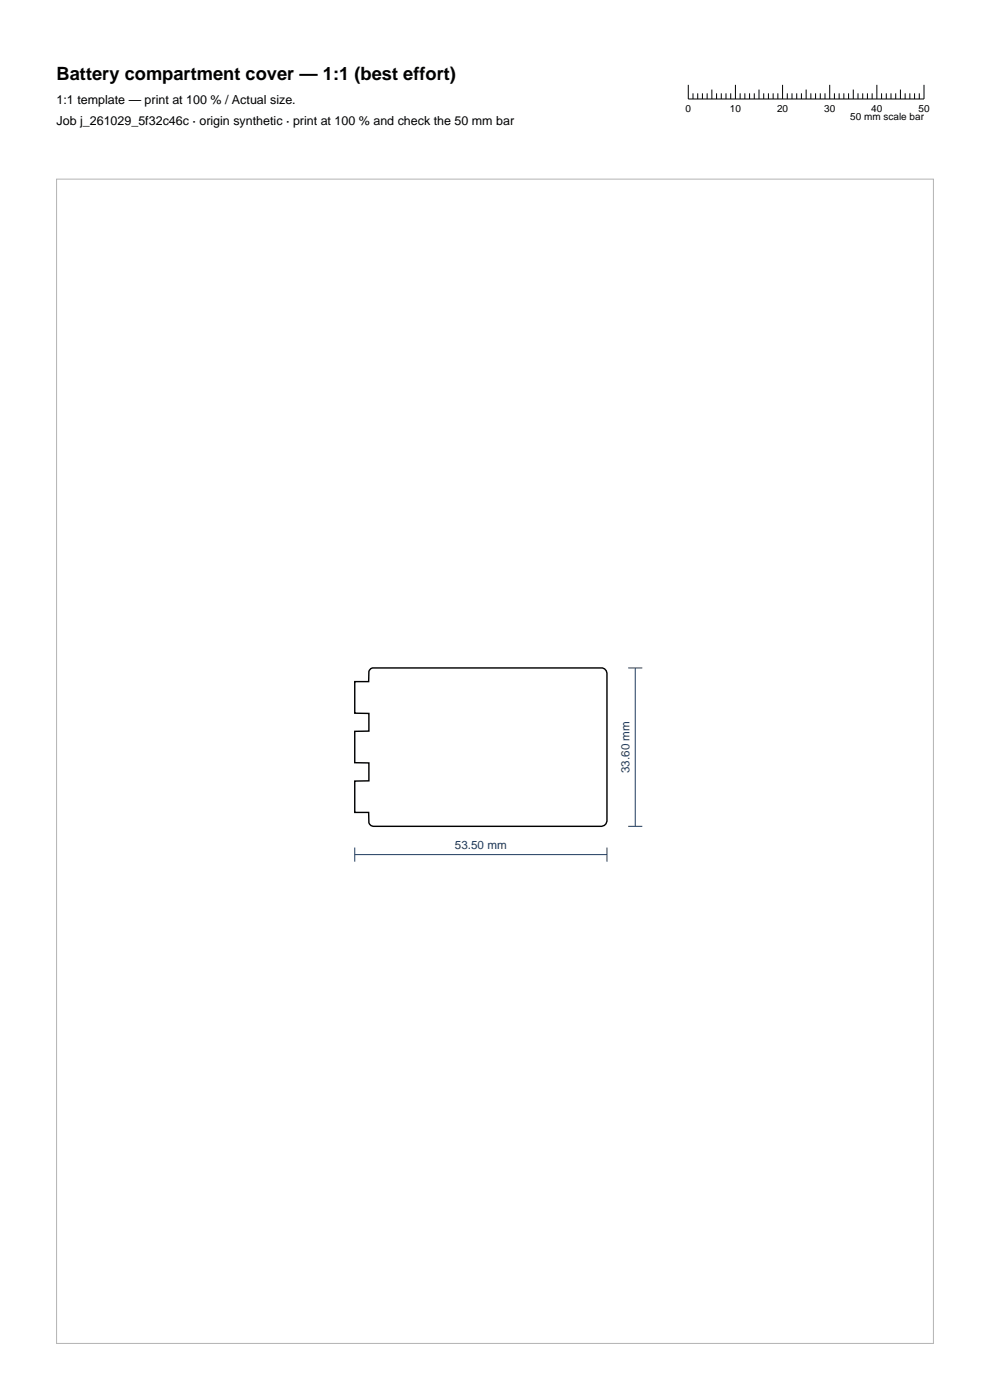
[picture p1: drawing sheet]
<svg xmlns="http://www.w3.org/2000/svg" width="210mm" height="297mm" viewBox="0 0 210 297" stroke-linecap="round" stroke-linejoin="round" font-family="sans-serif">
<g fill="none" stroke="#000" stroke-width=".21">
<path d="M146 18v3h50v-3M147 19.8v1.2M148 19.8v1.2M149 19.8v1.2M150 19.8v1.2M151 19v2M152 19.8v1.2M153 19.8v1.2M154 19.8v1.2M155 19.8v1.2M156 18v3M157 19.8v1.2"/>
<path d="M158 19.8v1.2M159 19.8v1.2M160 19.8v1.2M161 19v2M162 19.8v1.2M163 19.8v1.2M164 19.8v1.2M165 19.8v1.2M166 18v3M167 19.8v1.2M168 19.8v1.2M169 19.8v1.2"/>
<path d="M170 19.8v1.2M171 19v2M172 19.8v1.2M173 19.8v1.2M174 19.8v1.2M175 19.8v1.2M176 18v3M177 19.8v1.2M178 19.8v1.2M179 19.8v1.2M180 19.8v1.2M181 19v2"/>
<path d="M182 19.8v1.2M183 19.8v1.2M184 19.8v1.2M185 19.8v1.2M186 18v3M187 19.8v1.2M188 19.8v1.2M189 19.8v1.2M190 19.8v1.2M191 19v2M192 19.8v1.2M193 19.8v1.2"/>
<path d="M194 19.8v1.2M195 19.8v1.2"/>
</g>
<path d="M75.3 144.6h2.9v-2.2l.5-.6 .3-.1h48.8l.4 .2 .4 .4 .1 .5v31.4l-.1 .6-.4 .3-.6 .2h-48.5l-.4-.2-.5-.6v-2.2h-2.9v-6.6h2.9v-3.9h-2.9v-6.7h2.9v-3.7l-2.9-.1z" fill="none" stroke="#000" stroke-width=".3"/>
<path d="M133.2 141.7h3.1M134.8 141.7v33.6M75.3 179.8v3M128.7 179.8v3M133.2 175.3h3.1M75.3 181.3h53.4" fill="none" stroke="#1f3b5e" stroke-width=".21"/>
<path d="M12 38h186v247h-186z" fill="none" stroke="#b3b3b3" stroke-width=".21"/>
<text font-size="3.9" x="12" y="17">Battery compartment cover — 1:1 (best effort)</text>
<g font-size="2.6">
<text x="12" y="22">1:1 template — print at 100 % / Actual size.</text>
<text x="12" y="26.5">Job j_261029_5f32c46c · origin synthetic · print at 100 % and check the 50 mm bar</text>
</g>
<g font-size="2.5" fill="#1f3b5e">
<text x="133.5" y="164" transform="rotate(-90 133.5 164)">33.60 mm</text>
<text x="96.5" y="180.1">53.50 mm</text>
</g>
<g font-size="2.1">
<text x="145.4" y="23.8">0</text>
<text x="154.8" y="23.8">10</text>
<text x="164.8" y="23.8">20</text>
<text x="174.8" y="23.8">30</text>
<text x="184.8" y="23.8">40</text>
<text x="194.8" y="23.8">50</text>
<text x="180.4" y="25.5">50 mm scale bar</text>
</g>
</svg>
